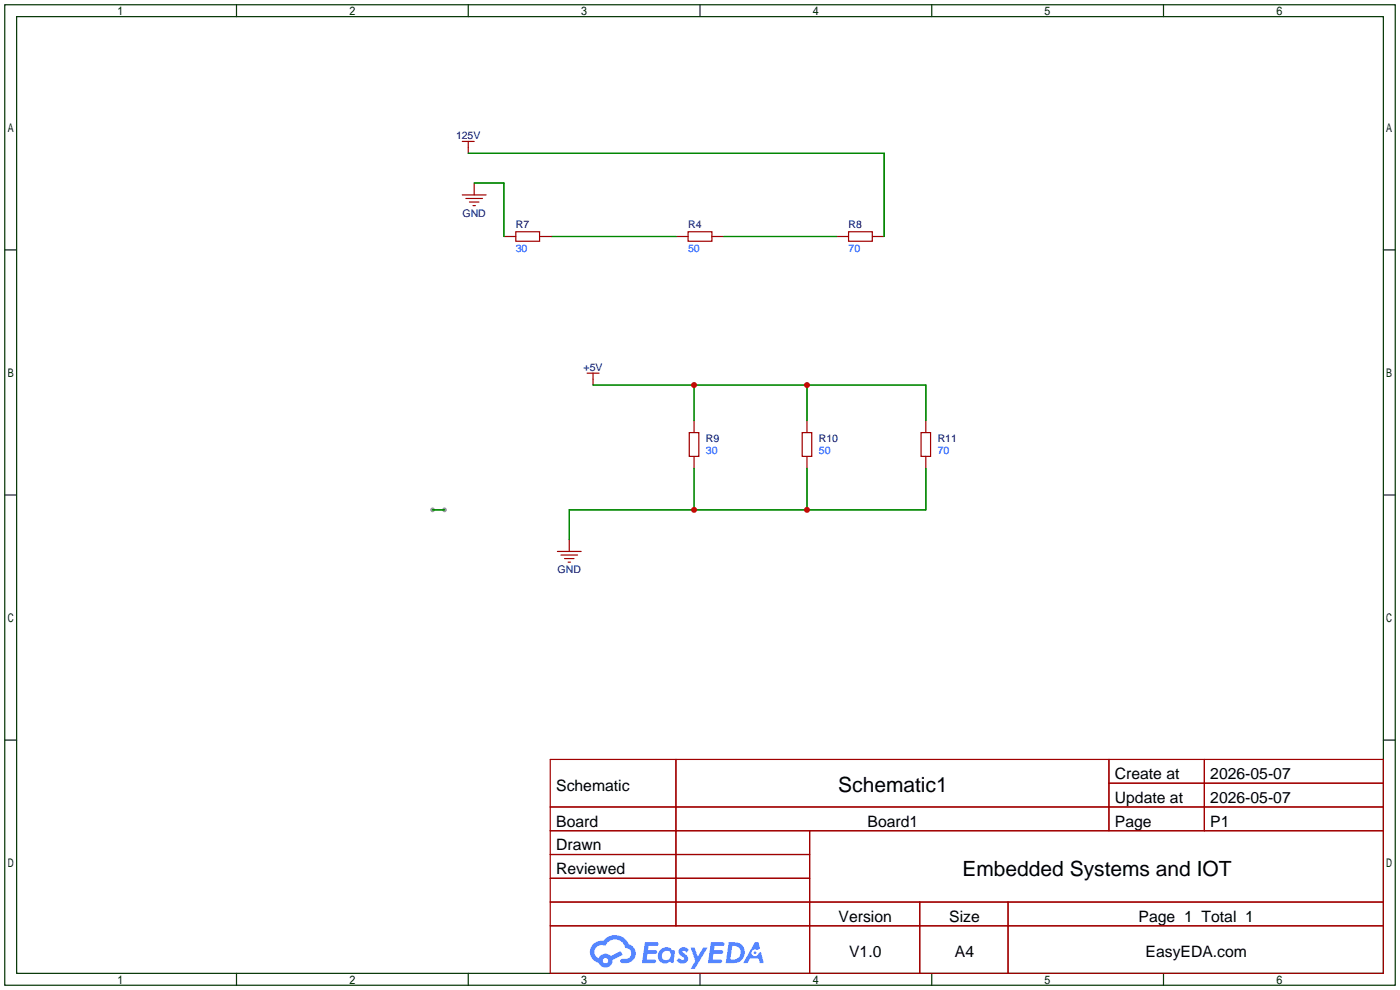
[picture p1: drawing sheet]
<svg xmlns="http://www.w3.org/2000/svg" width="299mm" height="212mm" viewBox="0 0 299 212" stroke-linecap="round" stroke-linejoin="round" font-family="sans-serif">
<g fill="#999">
<circle cx="92.5" cy="109" r=".51"/>
<circle cx="95" cy="109" r=".51"/>
</g>
<g fill="none" stroke="#030" stroke-width=".25">
<path d="M1 1h297.2v209.6h-297.2zM3.6 3.6h292.1v204.4h-292.1zM50.5 1v2.6M100.1 1v2.6M149.6 1v2.6M199.1 1v2.6M248.7 1v2.6M1 53.4h2.6M295.7 53.4h2.5M1 105.8h2.6M295.7 105.8h2.5M1 158.2h2.6"/>
<path d="M295.7 158.2h2.5M50.5 208v2.6M100.1 208v2.6M149.6 208v2.6M199.1 208v2.6M248.7 208v2.6"/>
</g>
<g fill="none" stroke="#a10000" stroke-width=".25">
<path d="M117.6 162.3h178.1v45.7h-178.1zM117.6 172.5h178.1M117.6 177.5h178.1M144.5 162.3v35.6M173 177.5v30.5M237 162.3v15.2M237 167.4h58.7M257.4 162.3v15.2M117.6 182.6h55.4M117.6 192.8h178.1M117.6 187.7h55.4M117.6 197.9h178.1"/>
<path d="M196.6 192.8v15.2M215.4 192.8v15.2"/>
</g>
<g fill="#5487ff">
<path d="M145.3 202.7a1.3 1.3 0 0 1 1.9 .3l-.4 .6a.54 .54 0 0 0-.9-.2l.1 .2a1.34 1.34 0 0 1 .9 1.8 1.47 1.47 0 0 1-2.3-.1l.5-.6 .8 .5a.31 .31 0 0 0 .4-.3 .31 .31 0 0 0-.3-.4 1.12 1.12 0 0 1-.7-1.8z"/>
<path d="M147.6 202.5h.9l.6 2 1.2-2h.9l-2.7 4.6h-.9l1-1.7z"/>
<path d="M137.8 201.4h1.7a1.31 1.31 0 0 1 1.2 .2 .4 .4 0 0 1-.3 .5l-1.8 .1-.1 .9h1.6a.4 .4 0 0 1 .4 .4 .4 .4 0 0 1-.5 .4h-1.6l-.2 1.2h1.4a.46 .46 0 0 1 .5 0 .46 .46 0 0 1 .1 .5l-.4 .2h-2.6z"/>
<path d="M151.9 201.4h1.7a1.32 1.32 0 0 1 1.2 .2 .39 .39 0 0 1-.3 .5l-1.8 .1-.1 .9h1.6a.4 .4 0 0 1 .4 .4 .4 .4 0 0 1-.4 .4h-1.7l-.2 1.2h1.4a.46 .46 0 0 1 .5 0 .46 .46 0 0 1 .1 .5l-.4 .2h-2.6z"/>
<path d="M161.3 201.4h.8l.3 1.3-.6 .4a.75 .75 0 0 0-1.1 .3 .75 .75 0 0 0 .5 1 .75 .75 0 0 0 .9-.7l.5-.2 .6 2.3h-.8l-.3-.9h-1.8l-.5 .9h-1z"/>
<path d="M155.7 201.4l-.6 4.4h1.5a2.27 2.27 0 0 0 2.6-2.2 2.27 2.27 0 0 0-2.7-2.2zM156.5 202.1a1.5 1.5 0 0 1 1.8 1.6 1.5 1.5 0 0 1-1.9 1.4h-.3z"/>
<path d="M141.2 203a1.6 1.6 0 0 0-.3 2.3 1.6 1.6 0 0 0 2.3 .2l.7 .3 .3-2.4-.1-.3-.5-.1a1.58 1.58 0 0 0-2.4 0zM141.8 203.5a.98 .98 0 0 1 1.6 .4 .98 .98 0 0 1-1.1 1.3 .94 .94 0 0 1-.9-.7 .94 .94 0 0 1 .4-1z"/>
<path d="M126.8 201.8a2.37 2.37 0 0 0 1.1 4 1.54 1.54 0 0 0 1.8 1 1.54 1.54 0 0 0 1.2-1.6l2.2-1.1-.5-.8-2 1a1.57 1.57 0 0 0-2.7 .5 1.5 1.5 0 0 1-.7-2.1 1.5 1.5 0 0 1 2.2-.5 2.23 2.23 0 0 1 2.3-1.4 2.23 2.23 0 0 1 2 1.8 1.16 1.16 0 0 1 1.2 1.1 1.16 1.16 0 0 1-1.1 1.2h-.7a.47 .47 0 0 0-.5 .4 .47 .47 0 0 0 .4 .5 2.17 2.17 0 0 0 2.5-.9 2.17 2.17 0 0 0-.3-2.7l-.8-.4a3.2 3.2 0 0 0-5.5-.7l-1.1 .1zM128.8 205.3a.6 .6 0 0 1 1.2 0 .6 .6 0 0 1-1.2 0z"/>
<circle cx="161.4" cy="203.6" r=".28"/>
</g>
<g fill="none" stroke="#a10000" stroke-width=".25">
<path d="M98.8 30.2h2.5M100.1 30.2v2.6M101.3 39.1v2.6M98.8 41.7h5.1M99.6 42.4h3.5M100.3 43.2h2.1M101.1 43.9h.5M107.7 50.5h2.5M110.2 49.5h5.1v2.1h-5.1zM115.3 50.5h2.6M144.5 50.5h2.6M147.1 49.5h5v2.1h-5z"/>
<path d="M152.1 50.5h2.6M178.8 50.5h2.6M181.4 49.5h5v2.1h-5zM186.4 50.5h2.6M125.5 79.8h2.5M126.7 79.8v2.5M147.3 92.5h2.1v5h-2.1zM148.3 89.9v2.6M148.3 97.5v2.6M171.4 92.5h2.1v5h-2.1zM172.5 89.9v2.6M172.5 97.5v2.6"/>
<path d="M196.8 92.5h2.1v5h-2.1zM197.9 89.9v2.6M197.9 97.5v2.6M119.1 117.9h5.1M119.9 118.6h3.5M120.6 119.4h2.1M121.7 115.3v2.6M121.4 120.1h.5"/>
</g>
<path d="M100.1 32.8h88.9v17.7M101.3 39.1h6.4v11.4M117.9 50.5h26.6M154.7 50.5h24.1M126.7 82.3h71.2v7.6M148.3 82.3v7.6M172.5 82.3v7.6M92.5 109h2.5M148.3 100.1v8.9M172.5 100.1v8.9M197.9 100.1v8.9h-76.2v6.3" fill="none" stroke="#008700" stroke-width=".25"/>
<g fill="#c00">
<circle cx="172.5" cy="82.3" r=".63"/>
<circle cx="148.3" cy="82.3" r=".63"/>
<circle cx="148.3" cy="109" r=".63"/>
<circle cx="172.5" cy="109" r=".63"/>
</g>
<g font-size="4.5">
<text x="179.2" y="169.4">Schematic1</text>
<text x="205.7" y="187.1">Embedded Systems and IOT</text>
</g>
<g font-size="3.4">
<text x="238.3" y="166.5">Create at</text>
<text x="258.7" y="166.5">2026-05-07</text>
<text x="118.9" y="169">Schematic</text>
<text x="238.3" y="171.6">Update at</text>
<text x="258.7" y="171.6">2026-05-07</text>
<text x="118.9" y="176.6">Board</text>
<text x="185.4" y="176.6">Board1</text>
<text x="238.3" y="176.6">Page</text>
<text x="258.7" y="176.6">P1</text>
<text x="118.9" y="181.7">Drawn</text>
<text x="118.9" y="186.8">Reviewed</text>
<text x="179.2" y="197">Version</text>
<text x="202.9" y="197">Size</text>
<text x="243.3" y="197">Page 1 Total 1</text>
<text x="181.5" y="204.6">V1.0</text>
<text x="204.1" y="204.6">A4</text>
<text x="244.8" y="204.6">EasyEDA.com</text>
</g>
<g font-size="2.2" fill="#000080">
<text x="97.5" y="29.8">125V</text>
<text x="98.9" y="46.3">GND</text>
<text x="110.2" y="48.8">R7</text>
<text x="147.1" y="48.8">R4</text>
<text x="181.4" y="48.8">R8</text>
<text x="124.7" y="79.3">+5V</text>
<text x="150.9" y="94.5">R9</text>
<text x="175" y="94.5">R10</text>
<text x="200.4" y="94.5">R11</text>
<text x="119.2" y="122.5">GND</text>
</g>
<g font-size="2.2" fill="#00f">
<text x="110.2" y="53.9">30</text>
<text x="147.1" y="53.9">50</text>
<text x="181.4" y="53.9">70</text>
<text x="150.9" y="97.1">30</text>
<text x="175" y="97.1">50</text>
<text x="200.4" y="97.1">70</text>
</g>
</svg>
